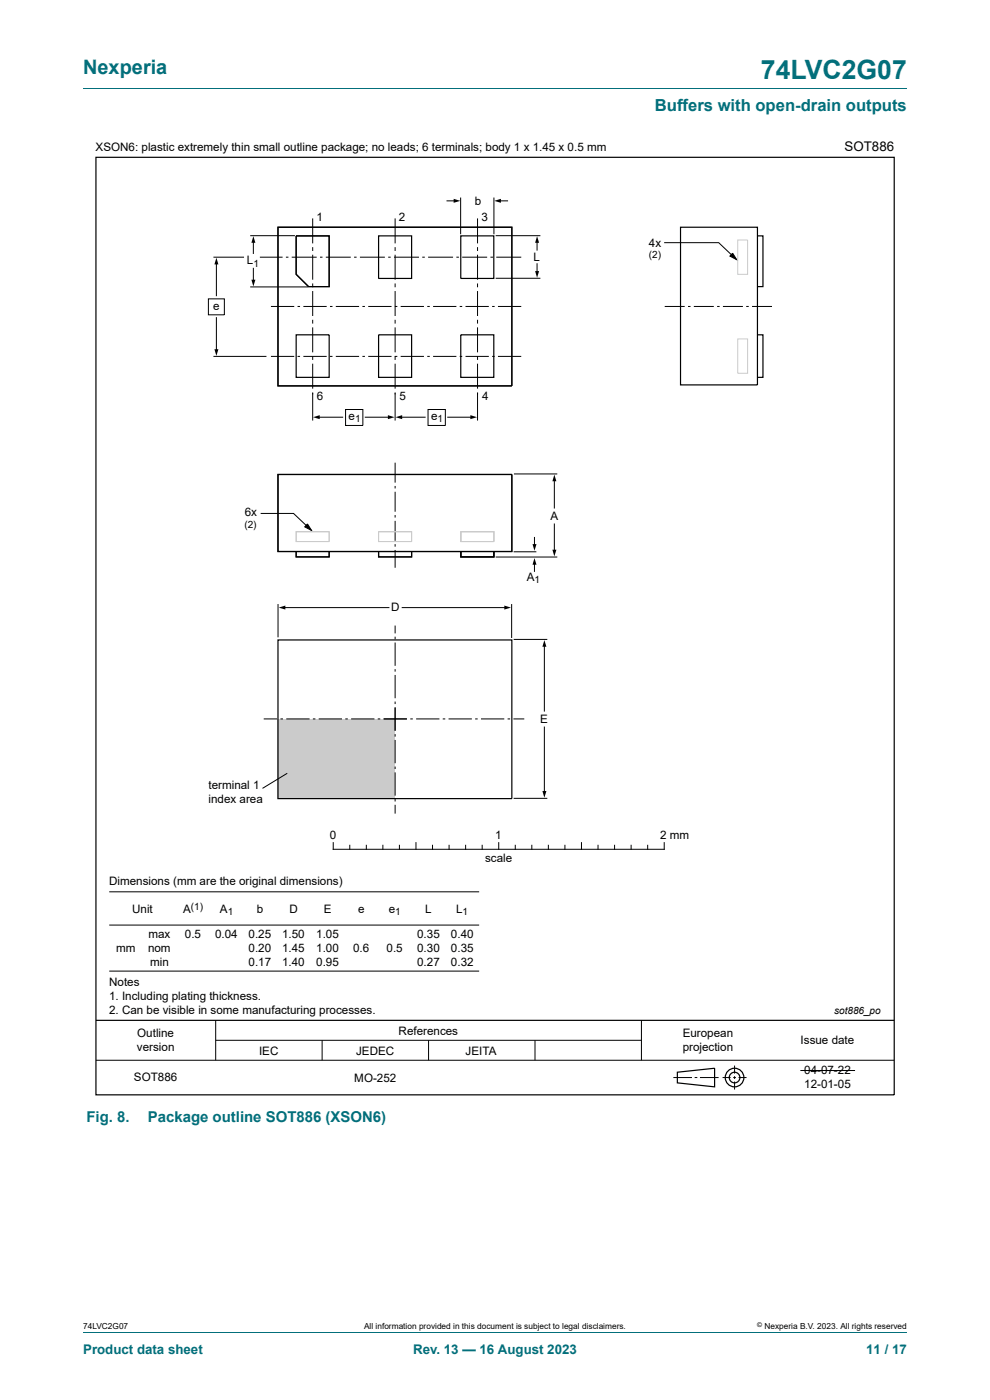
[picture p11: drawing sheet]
<svg xmlns="http://www.w3.org/2000/svg" width="210mm" height="297mm" viewBox="0 0 210 297" stroke-linecap="round" stroke-linejoin="round" font-family="sans-serif">
<path d="M17.6 18.8h174.8" fill="none" stroke="#036f7b" stroke-width=".21"/>
<g fill="none" stroke="#000" stroke-width=".21">
<path d="M23.2 196.2h78.4M23.2 189.2h78.4M23.2 206h78.4M45.8 216.5v8.4M136.1 216.5v8.4M20.4 224.9h169.3M45.8 220.7h90.3M68.3 220.7v4.2M90.9 220.7v4.2M113.5 220.7v4.2M142.8 228.6h4M147.4 228.6h.5"/>
<path d="M148.5 228.6h3.9M153.3 228.6h1.7M155.5 228.6h.6M155.8 226.1v1.6M155.8 228.3v.6M155.8 229.4v1.7M156.7 228.6h1.7M169.8 227.1h11.6"/>
</g>
<g fill="none" stroke="#000" stroke-width=".25">
<path d="M20.4 33.4h169.3v198.9h-169.3zM20.4 216.5h169.3M143.7 227.5l7.9-.9v4l-7.9-.9z"/>
<circle cx="155.8" cy="228.6" r="1.13"/>
<circle cx="155.8" cy="228.6" r="1.98"/>
</g>
<path d="M58.9 152.5h24.9v16.9h-24.9z" fill="#cbcbcb"/>
<g fill="none" stroke="#000" stroke-width=".21">
<path d="M45.3 54.6h6.5M45.9 55.8v6.9M53.1 50h9.5M53.7 51.2v2.6M53.7 56.9v2.7M55.1 54.6h4.8M60.6 54.6h.6M61.9 54.6h5.3M66.3 46.3v5.3M66.3 52.4v.8M66.3 54v5.3M67.9 54.6h.5"/>
<path d="M69.1 54.6h5.3M75.1 54.6h.5M76.3 54.6h5.3M82.3 54.6h.6M83.6 54.6h5.3M83.8 46.3v5.3M83.8 52.4v.8M83.8 54v5.3M89.6 54.6h.5M90.8 54.6h5.3M94.8 42.6h1.7M96.8 54.6h.5"/>
<path d="M97.7 41.9v7.8M98 54.6h5.3M101.3 46.3v5.3M101.3 52.4v.8M101.3 54v5.3M104 54.6h.6M104.8 41.9v7.8M105.1 59h9.5M105.1 50h9.5M105.3 54.6h5.3M106 42.6h1.7M113.9 51.2v1.9"/>
<path d="M113.9 56v1.8M140.9 51.5h11.6l3.2 3M155.4 53.7l.9 1.4-1.5-.8zM44.2 63.4h3.4v3.4h-3.4zM45.3 75.6h11.2M45.9 67.4v7M53.1 60.9h12.3M57.5 65h4.9M57.5 75.6h4.9M63.1 65h.5M63.1 75.6h.5M64.4 65h4.9"/>
<path d="M64.4 75.6h4.9M66.3 60.1v.8M66.3 61.7v5.3M66.3 67.8v.8M66.3 69.5v5.2M66.3 75.5v.9M66.3 77.2v5.2M70 65h.5M70 75.6h.5M71.2 65h5M71.2 75.6h5M76.9 65h.5"/>
<path d="M76.9 75.6h.5M78.1 65h5M78.1 75.6h5M83.8 65h.5M83.8 75.6h.5M83.8 60.1v.8M83.8 61.7v5.3M83.8 67.8v.8M83.8 69.5v5.2M83.8 75.5v.9M83.8 77.2v5.2M85 65h4.9"/>
<path d="M85 75.6h4.9M90.6 65h.6M90.6 75.6h.6M91.9 65h4.9M91.9 75.6h4.9M97.5 65h.5M97.5 75.6h.5M98.7 65h5M98.7 75.6h5M101.3 60.1v.8M101.3 61.7v5.3M101.3 67.8v.8"/>
<path d="M101.3 69.5v5.2M101.3 75.5v.9M101.3 77.2v5.2M104.4 65h.5M104.4 75.6h.5M105.6 65h5M105.6 75.6h5M141 65h4.2M145.9 65h.6M147.2 65h4.2M152.1 65h.5M153.4 65h4.2"/>
<path d="M158.3 65h.5M159.5 65h4.3M66.3 83.3v5.9M67.5 88.5h5.2M73.3 86.9h3.7v3.4h-3.7zM77.5 88.5h5.1M83.8 83.3v5.9M83.8 98.2v4.2M85 88.5h5.2M90.8 86.9h3.7v3.4h-3.7zM95 88.5h5.1M101.3 83.3v5.9"/>
<path d="M55.3 108.9h7l3.2 3.1M65.2 111.1l.9 1.4-1.5-.7zM83.8 103.1v.5M83.8 104.3v4.3M83.8 109.3v.5M83.8 110.5v4.2M83.8 115.4v.6M83.8 116.7v3.7M105.1 118.2h13.1M109 117.1h4.8M109 100.5h9.2M113.4 114v1.7"/>
<path d="M113.4 119.5v1.7M117.6 101.8v6M117.6 111.2v5.7M59 128.1v7.1M60.2 128.9h22.3M83.8 132.7v1.7M83.8 135.1v.5M83.8 136.3v4.9M85.3 128.9h22M108.5 128.1v7.2M109 135.6h7.1M115.5 136.9v14"/>
<path d="M55.9 152.5h2.9M59.5 152.5h.5M60.7 152.5h5M66.4 152.5h.5M67.6 152.5h4.9M73.3 152.5h.5M74.5 152.5h4.9M80.1 152.5h.6M81.4 152.5h4.9M83.8 142v.5M83.8 143.2v4.9M83.8 148.8v.6"/>
<path d="M83.8 150.1v4.9M83.8 155.7v.6M83.8 157v4.9M87 152.5h.6M88.3 152.5h4.9M93.9 152.5h.5M95.2 152.5h4.9M100.8 152.5h.5M102 152.5h5M107.7 152.5h.5M108.9 152.5h2.3M115.5 154.2v13.9"/>
<path d="M60.9 164l-5.2 3.2M70.7 178.8v1.4h70.2v-1.4M74.2 179.3v.9M77.7 179.3v.9M81.2 179.3v.9M83.8 162.6v.5M83.8 163.9v4.9M83.8 169.5v.5M83.8 170.7v1.9M84.7 179.3v.9M88.2 178.8v1.4M91.7 179.3v.9"/>
<path d="M95.3 179.3v.9M98.8 179.3v.9M102.3 179.3v.9M105.8 178.8v1.4M109 169.4h7.1M109.3 179.3v.9M112.8 179.3v.9M116.3 179.3v.9M119.8 179.3v.9M123.3 178.8v1.4M126.9 179.3v.9M130.4 179.3v.9"/>
<path d="M133.9 179.3v.9M137.4 179.3v.9"/>
</g>
<g fill="#000">
<path d="M45.9 54.7l.4 1.4h-.8zM53.7 50.1l.5 1.4h-.9zM53.3 59.3h.9l-.5 1.5zM96.2 42.2l1.4 .4-1.4 .4zM104.8 42.6l1.5-.4v.8zM113.9 50.1l.5 1.4h-.9zM113.5 57.5h.9l-.5 1.4zM155.4 53.7l.9 1.4-1.5-.8zM45.5 74.1h.8l-.4 1.4zM66.4 88.5l1.4-.4v.8zM82.3 88.1l1.4 .4-1.4 .4zM83.9 88.5l1.4-.4v.8z"/>
<path d="M99.8 88.1l1.4 .4-1.4 .4zM65.2 111.1l.9 1.4-1.5-.7zM113.4 118.4l.4 1.4h-.8zM113 115.4h.8l-.4 1.4zM117.6 100.7l.4 1.4h-.8zM117.2 116.6h.8l-.4 1.4zM59.1 128.9l1.4-.4v.8zM107 128.5l1.4 .4-1.4 .4zM115.5 135.8l.4 1.4h-.8zM115.1 167.8h.8l-.4 1.4z"/>
</g>
<path d="M156.5 50.9h2.1v7.3h-2.1zM156.5 71.9h2.1v7.3h-2.1zM62.8 112.8h7v2.1h-7zM80.3 112.8h7v2.1h-7zM97.7 112.8h7v2.1h-7zM97.8 112.8h7v2.1h-7z" fill="none" stroke="#cbcbcb" stroke-width=".21"/>
<g fill="none" stroke="#000" stroke-width=".25">
<path d="M59 48.2h49.6v33.7h-49.6zM62.8 50h7v10.8h-4.3l-2.7-2.6zM80.3 50h7v9.1h-7zM97.7 50h7v9.1h-7zM144.4 48.2h16.3v33.5h-16.3zM160.7 50h1.1v10.8h-1.1M62.8 71h7v9.1h-7zM80.3 71h7v9.1h-7zM97.7 71h7v9.1h-7zM160.7 71h1.1v9.1h-1.1M59 100.7h49.6v16.3h-49.6zM62.8 117v1.1h7v-1.1"/>
<path d="M80.3 117v1.1h7v-1.1M97.7 117v1.1h7v-1.1M97.8 117v1.1h7v-1.1M59 135.8h49.6v33.6h-49.6z"/>
</g>
<path d="M17.6 282.6h174.8" fill="none" stroke="#036f7b" stroke-width=".21"/>
<text font-size="5.6" fill="#036f7b" x="161.4" y="16.8">74LVC2G07</text>
<text font-size="4.2" fill="#036f7b" x="17.6" y="15.6">Nexperia</text>
<text font-size="3.5" fill="#036f7b" x="138.9" y="23.7">Buffers with open-drain outputs</text>
<g font-size="3.2" fill="#036f7b">
<text x="18.3" y="238">Fig. 8.</text>
<text x="31.3" y="238">Package outline SOT886 (XSON6)</text>
</g>
<text font-size="2.8" x="179.2" y="32.1">SOT886</text>
<g font-size="2.8" fill="#036f7b">
<text x="17.6" y="287.2">Product data sheet</text>
<text x="87.6" y="287.2">Rev. 13 — 16 August 2023</text>
<text x="183.7" y="287.2">11 / 17</text>
</g>
<g font-size="2.5">
<text x="20.3" y="32.1">XSON6: plastic extremely thin small outline package; no leads; 6 terminals; body 1 x 1.45 x 0.5 mm</text>
<text x="67.2" y="47">1</text>
<text x="84.6" y="47">2</text>
<text x="100.7" y="43.4">b</text>
<text x="102.1" y="47">3</text>
<text x="137.6" y="52.3">4x</text>
<text x="52.4" y="56">L</text>
<text x="113.2" y="55.4">L</text>
<text x="45.2" y="65.8">e</text>
<text x="67.2" y="84.9">6</text>
<text x="73.9" y="89.1">e</text>
<text x="84.7" y="84.9">5</text>
<text x="91.5" y="89.1">e</text>
<text x="102.3" y="84.9">4</text>
<text x="51.9" y="109.5">6x</text>
<text x="116.7" y="110.3">A</text>
<text x="111.7" y="123.2">A</text>
<text x="83" y="129.7">D</text>
<text x="114.6" y="153.5">E</text>
<text x="44.2" y="167.4">terminal 1</text>
<text x="44.2" y="170.3">index area</text>
<text x="69.9" y="178">0</text>
<text x="105.1" y="178">1</text>
<text x="140.1" y="178">2 mm</text>
<text x="102.9" y="182.8">scale</text>
<text x="23.1" y="187.7">Dimensions (mm are the original dimensions)</text>
<text x="28" y="193.7">Unit</text>
<text x="38.8" y="193.7">A</text>
<text x="46.6" y="193.7">A</text>
<text x="54.5" y="193.7">b</text>
<text x="61.4" y="193.7">D</text>
<text x="68.7" y="193.7">E</text>
<text x="76" y="193.7">e</text>
<text x="82.5" y="193.7">e</text>
<text x="90.2" y="193.7">L</text>
<text x="96.7" y="193.7">L</text>
<text x="24.7" y="202">mm</text>
<text x="31.4" y="201.9">nom</text>
<text x="31.5" y="199">max</text>
<text x="39.2" y="199">0.5</text>
<text x="45.6" y="199">0.04</text>
<text x="52.7" y="199">0.25</text>
<text x="52.7" y="201.9">0.20</text>
<text x="59.9" y="199">1.50</text>
<text x="59.9" y="201.9">1.45</text>
<text x="67.1" y="199">1.05</text>
<text x="67.1" y="201.9">1.00</text>
<text x="74.9" y="201.9">0.6</text>
<text x="82" y="202">0.5</text>
<text x="88.5" y="199">0.35</text>
<text x="88.5" y="201.9">0.30</text>
<text x="95.7" y="199">0.40</text>
<text x="95.7" y="201.9">0.35</text>
<text x="23.1" y="209.1">Notes</text>
<text x="31.8" y="204.9">min</text>
<text x="52.7" y="204.9">0.17</text>
<text x="59.9" y="204.9">1.40</text>
<text x="67.1" y="204.9">0.95</text>
<text x="88.5" y="204.9">0.27</text>
<text x="95.7" y="204.9">0.32</text>
<text x="23.1" y="212.1">1. Including plating thickness.</text>
<text x="23.1" y="215.1">2. Can be visible in some manufacturing processes.</text>
<text x="29.1" y="220.1">Outline</text>
<text x="84.6" y="219.6">References</text>
<text x="144.8" y="220.1">European</text>
<text x="169.8" y="221.5">Issue date</text>
<text x="29.1" y="223.1">version</text>
<text x="55" y="223.8">IEC</text>
<text x="75.5" y="223.8">JEDEC</text>
<text x="98.8" y="223.8">JEITA</text>
<text x="144.8" y="223.1">projection</text>
<text x="170.6" y="227.9">04-07-22</text>
<text x="28.4" y="229.4">SOT886</text>
<text x="75.2" y="229.6">MO-252</text>
<text x="170.6" y="230.8">12-01-05</text>
</g>
<g font-size="2.1">
<text x="53.8" y="56.6">1</text>
<text x="137.6" y="54.8">(2)</text>
<text x="75.3" y="89.6">1</text>
<text x="92.8" y="89.6">1</text>
<text x="51.9" y="112">(2)</text>
<text x="113.4" y="123.7">1</text>
<text x="40.5" y="193">(1)</text>
<text x="48.3" y="194.2">1</text>
<text x="83.9" y="194.2">1</text>
<text x="98.1" y="194.2">1</text>
<text x="176.9" y="215.2">sot886_po</text>
</g>
<g font-size="1.8">
<text x="17.6" y="282">74LVC2G07</text>
<text x="77.2" y="282">All information provided in this document is subject to legal disclaimers.</text>
<text x="162.2" y="282">Nexperia B.V. 2023. All rights reserved</text>
</g>
<text font-size="1.4" x="160.6" y="281.6">©</text>
</svg>
